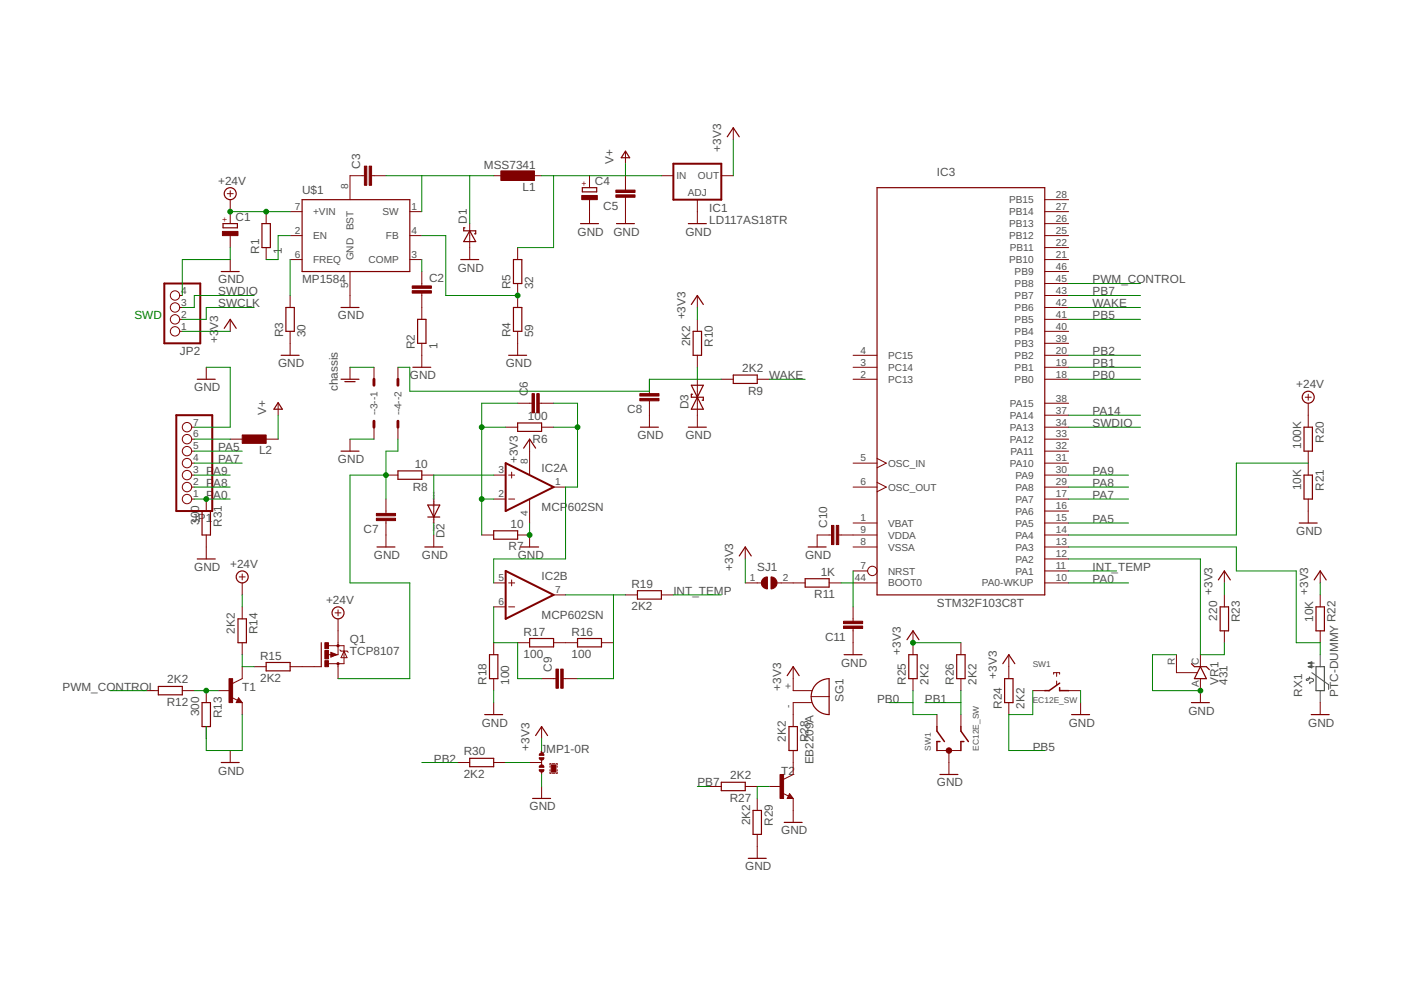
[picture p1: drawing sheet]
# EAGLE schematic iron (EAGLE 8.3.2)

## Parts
-  332-04  [332-04]
C1  CPOL-EUE2,5-6E  [E2,5-6E]
C2  C-EUC0603  [C0603]
C3  C-EUC0603  [C0603]
C4  CPOL-EUE2,5-6E  [E2,5-6E]
C5  C-EUC0603  [C0603]
C6  C-EUC0603  [C0603]
C7  C-EUC0603  [C0603]
C8  C-EUC0603  [C0603]
C9  C-EUC0603  [C0603]
C10  C-EUC0603  [C0603]
C11  C-EUC0603  [C0603]
D1  DS_E2L  [E2LINE]
D2  DIODE-DO214AC  [DO214AC]
D3  BZW04XXB  [F126Z12]
IC1  LD117AS18TR  [SOT223]
IC2  MCP602SN  [SO08]
IC3  STM32F103C8T  [LQFP48]
JMP1  0R-JUMPA  [A0R-JMP]
JP1  PINHD-1X7  [1X07]
JP2  PINHD-1X4  [1X04]
L1  MSS7341  [MSS7341]
L2  BLM15HB121SN1  [0402]
Q1  TCP8107  IRF4905  [TO220BH]
R1  1  R-EU_R0603  [R0603]
R2  1  R-EU_R0603  [R0603]
R3  30  R-EU_R0603  [R0603]
R4  59  R-EU_R0603  [R0603]
R5  32  R-EU_R0603  [R0603]
R6  100  R-EU_R0603  [R0603]
R7  10  R-EU_R0603  [R0603]
R8  10  R-EU_R0603  [R0603]
R9  2K2  R-EU_R0603  [R0603]
R10  2K2  R-EU_R0603  [R0603]
R11  1K  R-EU_R0603  [R0603]
R12  2K2  R-EU_R0603  [R0603]
R13  300  R-EU_R0603  [R0603]
R14  2K2  R-EU_R0603  [R0603]
R15  2K2  R-EU_R0603  [R0603]
R16  100  R-EU_R0603  [R0603]
R17  100  R-EU_R0603  [R0603]
R18  100  R-EU_R0603  [R0603]
R19  2K2  R-EU_R0603  [R0603]
R20  100K  R-EU_R0603  [R0603]
R21  10K  R-EU_R0603  [R0603]
R22  10K  R-EU_R0603  [R0603]
R23  220  R-EU_R0603  [R0603]
R24  2K2  R-EU_R0603  [R0603]
R25  2K2  R-EU_R0603  [R0603]
R26  2K2  R-EU_R0603  [R0603]
R27  2K2  R-EU_R0603  [R0603]
R28  2K2  R-EU_R0603  [R0603]
R29  2K2  R-EU_R0603  [R0603]
R30  2K2  R-EU_R0603  [R0603]
R31  300  R-EU_R0603  [R0603]
SG1  EB2209A  [EB2209A]
SJ1  SJ  [SJ]
SW1  EC12E_SW  [ALPS_EC12E_SW]
T1  -NPN-SOT23-EBC  [SOT23-EBC]
T2  -NPN-SOT23-EBC  [SOT23-EBC]
U$1  MP1584  [SOIC8E]
VR1  431  TL431CLP  [TO92-CLP]

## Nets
+3V3: IC1.4(OUT) IC2.8(P:V+) JMP1.3 JP2.1 R10.1 R22.1 R23.1 R24.2 R25.2 R26.2 SG1.+ SJ1.1
+24V: C1.+ Q1.S R1.2 R14.1 R20.1 U$1.7(+VIN)
GND: -.3 C1.- C4.- C5.1 C7.1 C8.1 C10.1 C11.1 D1.2(A) D2.C D3.A IC1.1(ADJ) IC2.4(P:V-) JMP1.1 JP1.7 JP2.4 R2.1 R3.1 R4.1 R7.1 R13.2 R18.1 R21.2 R29.2 R31.2 SW1.C SW1.D T1.E T2.E U$1.5(GND) VR1.A VR1.R
GNDA: -.1 ; supply symbol labelled chassis
INT_TEMP: IC3.11(PA1) R19.2
N$1: C3.2 D1.1(K) L1.2 U$1.1(SW)
N$2: Q1.G R15.2
N$3: R1.1 U$1.2(EN)
N$4: C2.2 R2.2
N$5: C2.1 U$1.3(COMP)
N$6: R3.2 U$1.6(FREQ)
N$7: C3.1 U$1.8(BST)
N$8: R4.2 R5.1 U$1.4(FB)
N$9: JP1.6 L2.2
N$10: C6.2 IC2.1(A:OUT) IC2.5(B:+IN) R6.1
N$11: C6.1 IC2.2(A:-IN) R6.2 R7.2
N$12: -.4 C7.2 Q1.D R8.2
N$13: D2.A IC2.3(A:+IN) R8.1
N$14: -.2 C8.2 D3.C R9.2 R10.2
N$15: IC3.44(BOOT0) R11.1
N$16: R11.2 SJ1.2
N$18: R12.1 R13.1 T1.B
N$19: R14.2 R15.1 T1.C
N$20: R16.1 R17.2
N$21: R19.1
N$22: IC3.14(PA4) R20.2 R21.1
N$24: IC3.13(PA3) R22.2
N$25: IC3.12(PA2) R23.2 VR1.C
N$26: R27.1 R29.1 T2.B
N$27: R28.2 T2.C
N$28: R28.1 SG1.-
N$29: JMP1.2 R30.2
N$30: C10.2 IC3.9(VDDA)
N$31: C11.2 IC3.7(NRST)
N$32: C9.1 IC2.6(B:-IN) R17.1 R18.2
N$33: C9.2 IC2.7(B:OUT) R16.2
PA0: IC3.10(PA0-WKUP) JP1.1 R31.1
PA5: IC3.15(PA5) JP1.5
PA7: IC3.17(PA7) JP1.4
PA8: IC3.29(PA8) JP1.2
PA9: IC3.30(PA9) JP1.3
PA14: IC3.37(PA14)
PB0: IC3.18(PB0) R25.1 SW1.A
PB1: IC3.19(PB1) R26.1 SW1.B
PB2: IC3.20(PB2) R30.1
PB5: IC3.41(PB5) R24.1 SW1.E
PB7: IC3.43(PB7) R27.2
PWM_CONTROL: IC3.45(PB8) R12.2
SWCLK: JP2.2
SWDIO: IC3.34(PA13) JP2.3
V+: C4.+ C5.2 IC1.3(IN) L1.1 L2.1 R5.2
WAKE: IC3.42(PB6) R9.1
Unconnected: IC3.2(PC13) IC3.3(PC14) IC3.4(PC15) IC3.5(OSC_IN) IC3.6(OSC_OUT) IC3.16(PA6) IC3.21(PB10) IC3.22(PB11) IC3.25(PB12) IC3.26(PB13) IC3.27(PB14) IC3.28(PB15) IC3.31(PA10) IC3.32(PA11) IC3.33(PA12) IC3.38(PA15) IC3.39(PB3) IC3.40(PB4) IC3.46(PB9) SW1.GND1(G) SW1.GND2(G)

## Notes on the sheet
- SWD

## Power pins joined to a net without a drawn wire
VBAT: IC3.1(VBAT)
VDD: IC3.24(VDD) IC3.36(VDD) IC3.48(VDD)
VSS: IC3.23(VSS) IC3.35(VSS) IC3.47(VSS)
VSSA: IC3.8(VSSA)
